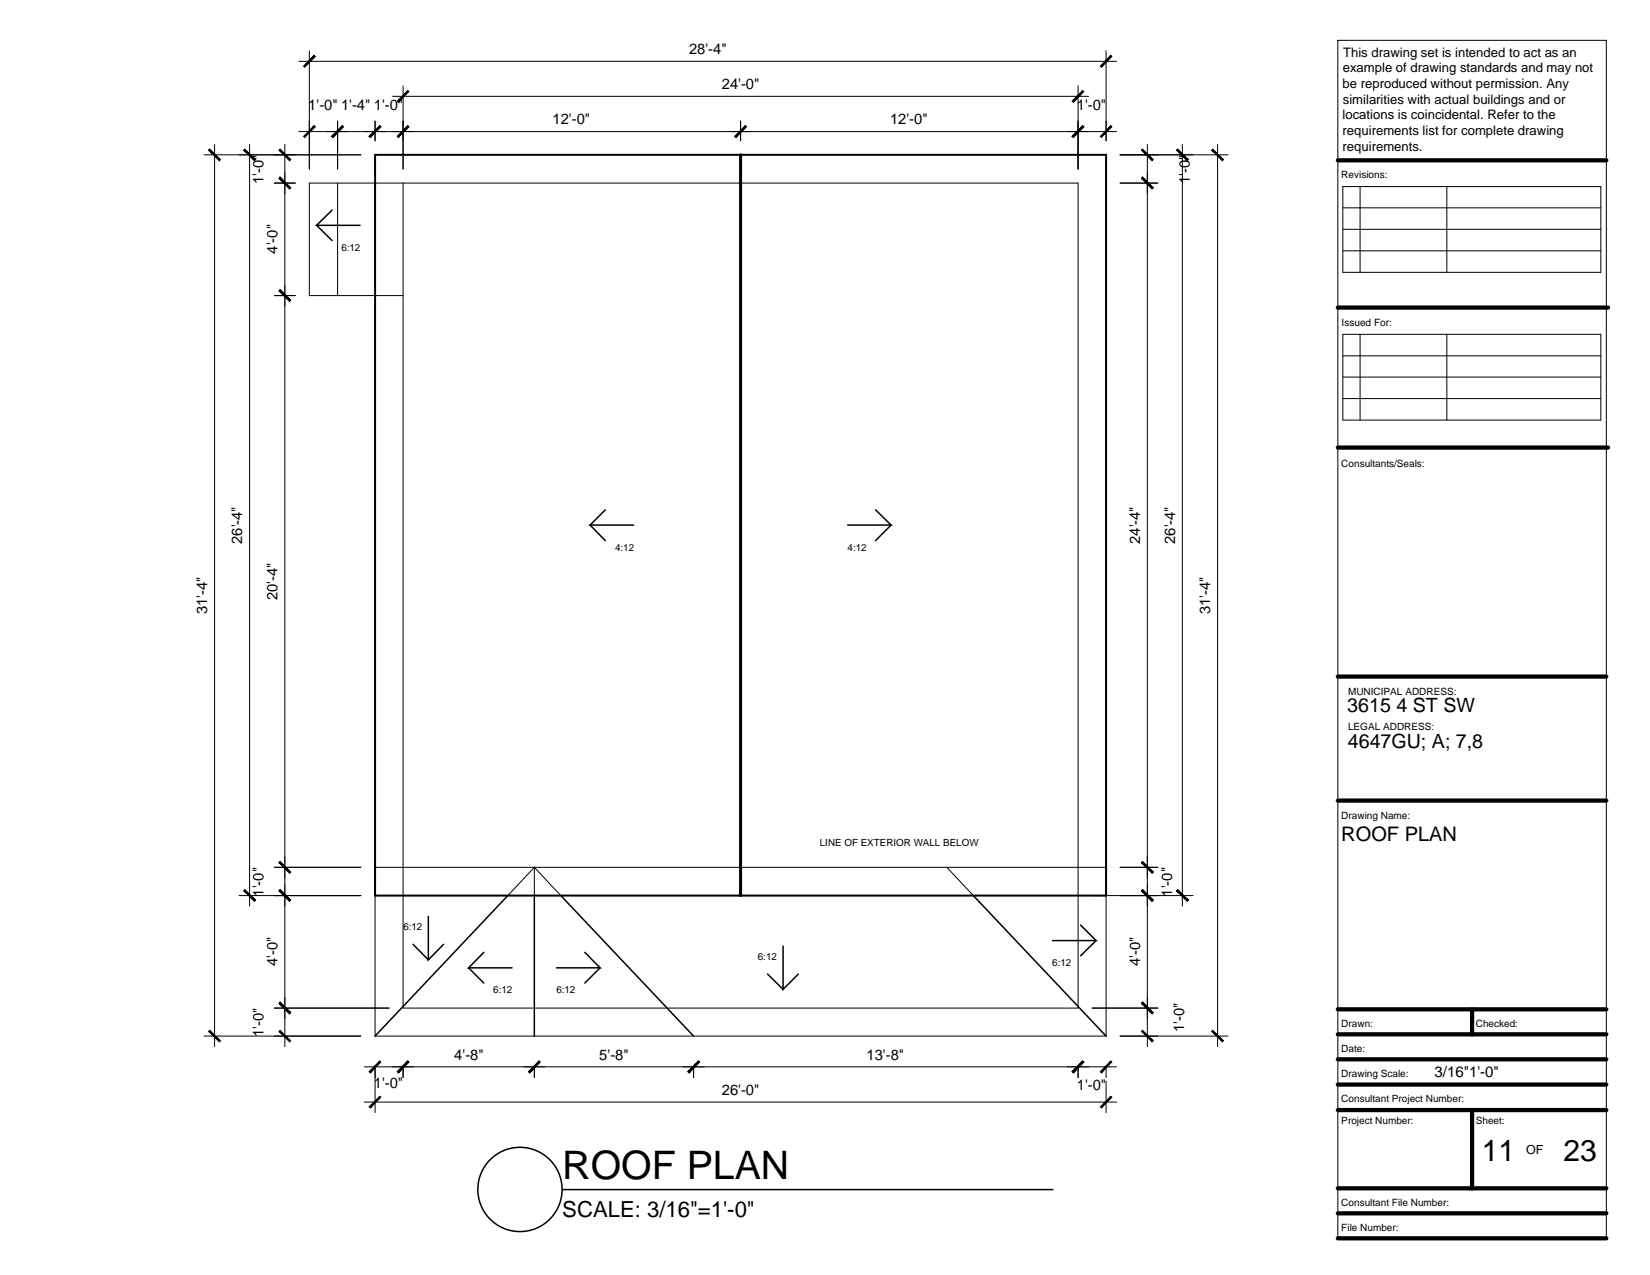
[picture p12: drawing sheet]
<svg xmlns="http://www.w3.org/2000/svg" width="279mm" height="216mm" viewBox="0 0 279 216" stroke-linecap="round" stroke-linejoin="round" font-family="sans-serif">
<!-- layer: Text Titles -->
<g fill="none" stroke="#000" stroke-width=".25">
<path d="M95.2 201.4h83.1"/>
<circle cx="88" cy="201.4" r="7.1"/>
</g>
<!-- layer: Wall Standard -->
<g fill="none" stroke="#000" stroke-width=".17">
<path d="M50.6 10.4h138.5M52.4 8.6v20M66.5 16.3h117.8M68.3 14.5v14.1M182.6 14.5v14.1M187.3 8.6v15.2M34.6 26.2h26.5M36.3 24.4v152.8M42.3 24.4v129M46.5 31h3.5M48.2 24.4v152.8M50.6 22.3h138.5"/>
<path d="M57.2 20.5v8.1M57.2 31v19.1M63.5 31h119.1v139.7h-114.3v-139.7M63.5 20.5v3.3M125.4 20.5v3.3M189.7 31h6.4M189.7 26.2h18.3M194.3 24.4v152.8M200.2 24.4v129M206.2 24.4v152.8M46.5 50.1h3.5M63.5 50.1h4.8"/>
<path d="M40.5 151.7h20.6M46.5 146.9h14.6M63.5 146.9h123.8M90.5 151.7v-4.8l4.5 4.8M90.5 146.9l-4.5 4.8M160.3 146.9l4.5 4.8M184.9 151.7h17.1M189.7 146.9h6.4M34.6 175.4h26.5M46.5 170.7h19.4M184.9 170.7h11.2M189.7 175.4h18.3"/>
<path d="M61.7 180.7h127.4M61.7 186.6h127.4M63.5 180.4v8M68.3 180.4v2.1M90.5 180.4v2.1M117.4 180.4v2.1M182.6 180.4v2.1M187.3 180.4v2.1M187.3 183.1v5.3"/>
</g>
<path d="M63.5 26.2h123.8v125.5h-123.8z" fill="none" stroke="#000" stroke-width=".34"/>
<!-- layer: Structural -->
<path d="M63.5 31h-11.1v19.1h11.1M63.5 146.9v28.5h123.8v-28.5" fill="none" stroke="#000" stroke-width=".17"/>
<!-- layer: Wall Standard -->
<path d="M125.4 26.2v125.5" fill="none" stroke="#000" stroke-width=".51"/>
<path d="M86 151.7l-22.5 23.7M90.5 151.7v23.7M95 151.7l22.4 23.7M164.8 151.7l22.5 23.7" fill="none" stroke="#000" stroke-width=".25"/>
<!-- layer: Text Notes 48 -->
<g fill="none" stroke="#000" stroke-width=".25">
<path d="M53.6 38.2l2.6 2.5M56.2 35.6l-2.6 2.6h7.4M99.9 88.9l2.6 2.6M102.5 86.3l-2.6 2.6h7.4M148.3 86.3l2.6 2.6h-7.4M150.9 88.9l-2.6 2.6M69.9 159.9l2.6 2.6M72.5 155.2v7.3l2.6-2.6M183 156.6l2.6 2.7h-7.4M185.6 159.3l-2.6 2.6M79.3 163.9l2.6 2.6M81.9 161.3l-2.6 2.6h7.4"/>
<path d="M99 161.3l2.6 2.6h-7.4M101.6 163.9l-2.6 2.6M130 164.9l2.6 2.6M132.6 160.2v7.3l2.6-2.6"/>
</g>
<!-- layer: Wall Standard -->
<g fill="#000" stroke="#000" stroke-width=".17">
<path d="M53.2 9.4l-1.6 2 1.8-1.8zM53.2 9.4l-1.6 2-.2-.2z"/>
<path d="M69.1 15.3l-1.6 2 1.7-1.8zM69.1 15.3l-1.6 2-.2-.2z"/>
<path d="M181.5 17.1l.3 .2 1.5-2zM183.3 15.3l.2 .2-1.7 1.8z"/>
<path d="M188.1 9.4l-1.8 1.8 .2 .2zM188.1 9.4l.2 .2-1.8 1.8z"/>
<path d="M35.3 25.4l1.8 1.8 .2-.2zM35.3 25.4l.2-.2 1.8 1.8z"/>
<path d="M41.3 25.4l1.8 1.8 .2-.2zM41.3 25.4l.2-.2 1.8 1.8z"/>
<path d="M47.4 30l-.1 .2 1.9 1.6zM47.3 30.2l1.9 1.6-.2 .2z"/>
<path d="M47.3 25.4l1.7 1.8 .2-.2zM47.3 25.4l.1-.2 1.8 1.8z"/>
<path d="M47.3 30.2l1.7 1.8 .2-.2zM47.4 30l1.8 1.8-1.9-1.6z"/>
<path d="M53.2 21.3l-1.6 2 1.8-1.8zM53.2 21.3l-1.6 2-.2-.2z"/>
<path d="M56.1 23.1l.3 .2 1.6-2zM58 21.3l.1 .2-1.7 1.8z"/>
<path d="M58 21.3l-1.6 2 1.7-1.8zM56.1 23.1l1.9-1.8-1.6 2z"/>
<path d="M62.5 23.1l.2 .2 1.6-2zM64.3 21.3l.2 .2-1.8 1.8z"/>
<path d="M64.3 21.3l-1.6 2 1.8-1.8zM62.5 23.1l1.8-1.8-1.6 2z"/>
<path d="M67.3 23.1l.2 .2 1.6-2zM69.1 21.3l.1 .2-1.7 1.8z"/>
<path d="M69.1 21.3l-1.6 2 1.7-1.8zM69.1 21.3l-1.6 2-.2-.2z"/>
<path d="M124.4 23.1l.2 .2 1.6-2zM126.2 21.3l.2 .2-1.8 1.8z"/>
<path d="M126.2 21.3l-1.6 2 1.8-1.8zM126.2 21.3l-1.6 2-.2-.2z"/>
<path d="M181.5 23.1l.3 .2 1.5-2zM183.3 21.3l.2 .2-1.7 1.8z"/>
<path d="M183.3 21.3l-1.5 2 1.7-1.8zM181.5 23.1l1.8-1.8-1.5 2z"/>
<path d="M186.3 23.1l.2 .2 1.6-2zM188.1 21.3l.2 .2-1.8 1.8z"/>
<path d="M193.5 30l-.2 .2 2 1.6zM193.3 30.2l2 1.6-.2 .2z"/>
<path d="M193.3 25.4l1.8 1.8 .2-.2zM193.3 25.4l.2-.2 1.8 1.8z"/>
<path d="M193.3 30.2l1.8 1.8 .2-.2zM193.5 30l1.8 1.8-2-1.6z"/>
<path d="M199.2 25.4l1.8 1.8 .2-.2zM199.2 25.4l.2-.2 1.8 1.8z"/>
<path d="M205.2 25.4l1.8 1.8 .2-.2zM205.2 25.4l.2-.2 1.8 1.8z"/>
<path d="M47.4 49l-.1 .2 1.9 1.7zM47.3 49.2l1.9 1.7-.2 .1z"/>
<path d="M47.3 49.2l1.7 1.8 .2-.1zM47.4 49l1.8 1.9-1.9-1.7z"/>
<path d="M41.5 150.6l-.2 .2 2 1.6zM41.3 150.8l2 1.6-.2 .2z"/>
<path d="M47.4 145.9l-.1 .2 1.9 1.6zM47.3 146.1l1.9 1.6-.2 .1z"/>
<path d="M47.4 150.6l-.1 .2 1.9 1.6zM47.3 150.8l1.9 1.6-.2 .2z"/>
<path d="M47.3 146.1l1.7 1.7 .2-.1zM47.3 146.1l.1-.2 1.8 1.8z"/>
<path d="M47.3 150.8l1.7 1.8 .2-.2zM47.4 150.6l1.8 1.8-1.9-1.6z"/>
<path d="M193.5 145.9l-.2 .2 2 1.6zM193.3 146.1l2 1.6-.2 .1z"/>
<path d="M193.5 150.6l-.2 .2 2 1.6zM193.3 150.8l2 1.6-.2 .2z"/>
<path d="M193.3 146.1l1.8 1.7 .2-.1zM193.3 146.1l.2-.2 1.8 1.8z"/>
<path d="M193.3 150.8l1.8 1.8 .2-.2zM193.5 150.6l1.8 1.8-2-1.6z"/>
<path d="M199.4 150.6l-.2 .2 2 1.6zM199.2 150.8l2 1.6-.2 .2z"/>
<path d="M35.3 174.6l2 1.6-1.8-1.7zM35.3 174.6l2 1.6-.2 .2z"/>
<path d="M47.4 169.7l-.1 .2 1.9 1.6zM47.3 169.9l1.9 1.6-.2 .2z"/>
<path d="M47.4 174.5l-.1 .1 1.9 1.6zM47.3 174.6l1.9 1.6-.2 .2z"/>
<path d="M47.3 169.9l1.7 1.8 .2-.2zM47.4 169.7l1.8 1.8-1.9-1.6z"/>
<path d="M64.3 179.7l-1.6 2 1.8-1.9zM62.5 181.5l1.8-1.8-1.6 2z"/>
<path d="M69.1 179.7l-1.6 2 1.7-1.9zM69.1 179.7l-1.6 2-.2-.2z"/>
<path d="M91.3 179.7l-1.6 2 1.8-1.9zM91.3 179.7l-1.6 2-.2-.2z"/>
<path d="M118.3 179.7l-1.6 2 1.8-1.9zM116.5 181.5l1.8-1.8-1.6 2z"/>
<path d="M183.3 179.7l-1.5 2 1.7-1.9zM183.3 179.7l-1.5 2-.3-.2z"/>
<path d="M193.5 169.7l-.2 .2 2 1.6zM193.3 169.9l2 1.6-.2 .2z"/>
<path d="M193.5 174.5l-.2 .1 2 1.6zM193.3 174.6l2 1.6-.2 .2z"/>
<path d="M193.3 169.9l1.8 1.8 .2-.2zM193.5 169.7l1.8 1.8-2-1.6z"/>
<path d="M205.4 174.5l-.2 .1 2 1.6zM205.2 174.6l2 1.6-.2 .2z"/>
<path d="M64.3 185.6l-1.6 2 1.8-1.8zM62.5 187.4l1.8-1.8-1.6 2z"/>
<path d="M67.3 181.5l.2 .2 1.6-2zM69.1 179.7l.1 .1-1.7 1.9z"/>
<path d="M89.5 181.5l.2 .2 1.6-2zM91.3 179.7l.2 .1-1.8 1.9z"/>
<path d="M116.5 181.5l.2 .2 1.6-2zM118.3 179.7l.2 .1-1.8 1.9z"/>
<path d="M181.5 181.5l.3 .2 1.5-2zM183.3 179.7l.2 .1-1.7 1.9z"/>
<path d="M186.3 181.5l.2 .2 1.6-2zM188.1 179.7l.2 .1-1.8 1.9z"/>
<path d="M186.3 187.4l.2 .2 1.6-2zM188.1 185.6l.2 .2-1.8 1.8z"/>
</g>
<!-- layer: Tbk-lines -->
<g fill="none" stroke="#000" stroke-width=".72">
<path d="M226.5 27.1h45.5M226.5 52.1h45.8M226.5 75.8h45.8M226.5 114.6h45.5M226.5 135.6h45.5M226.5 170.9h45.5M226.5 175.1h45.5M226.5 179.4h45.5M249.3 170.9v4.2M226.5 188h45.5M226.5 183.7h45.5M249.3 188v13.2"/>
<path d="M226.5 209.7h45.5M226.5 205.5h45.5M226.5 201.2h45.5"/>
</g>
<!-- layer: Tbk-text -->
<path d="M227.4 31.6h43.7v14.5h-43.7zM227.4 38.8h43.7M227.4 35.2h43.7M230.3 31.6v14.5M245 31.6v14.5M227.4 56.6h43.7v14.5h-43.7zM227.4 42.5h43.7M230.3 56.6v14.5M245 56.6v14.5M227.4 67.5h43.7M227.4 63.9h43.7M227.4 60.3h43.7" fill="none" stroke="#000" stroke-width=".17"/>
<!-- layer: Electrical -->
<path d="M226.5 6.8h45.5v202.9h-45.5z" fill="none" stroke="#000" stroke-width=".17"/>
<text font-size="6.7" x="95.2" y="199.6">ROOF PLAN</text>
<g font-size="5.1">
<text x="250.9" y="196.5">11</text>
<text x="264.7" y="196.5">23</text>
</g>
<text font-size="3.7" x="95.2" y="206.1">SCALE: 3/16&quot;=1'-0&quot;</text>
<text font-size="3.4" x="227.1" y="142.3">ROOF PLAN</text>
<g font-size="3.3">
<text x="228.1" y="120.6">3615 4 ST SW</text>
<text x="228.2" y="126.7">4647GU; A; 7,8</text>
</g>
<g font-size="2.5">
<text x="116.7" y="9.2">28'-4&quot;</text>
<text x="122.2" y="15.1">24'-0&quot;</text>
<text x="52.2" y="18.7">1'-0&quot; 1'-4&quot; 1'-0&quot;</text>
<text x="93.6" y="21.1">12'-0&quot;</text>
<text x="150.7" y="21.1">12'-0&quot;</text>
<text x="182.3" y="18.7">1'-0&quot;</text>
<text x="44.6" y="31.2" transform="rotate(-90 44.6 31.2)">1'-0&quot;</text>
<text x="201.5" y="31.2" transform="rotate(-90 201.5 31.2)">1'-0&quot;</text>
<text x="47" y="42.9" transform="rotate(-90 47 42.9)">4'-0&quot;</text>
<text x="41" y="92.1" transform="rotate(-90 41 92.1)">26'-4&quot;</text>
<text x="193.1" y="92.1" transform="rotate(-90 193.1 92.1)">24'-4&quot;</text>
<text x="199" y="92.1" transform="rotate(-90 199 92.1)">26'-4&quot;</text>
<text x="47" y="101.6" transform="rotate(-90 47 101.6)">20'-4&quot;</text>
<text x="35.1" y="104" transform="rotate(-90 35.1 104)">31'-4&quot;</text>
<text x="204.9" y="104" transform="rotate(-90 204.9 104)">31'-4&quot;</text>
<text x="44.6" y="151.8" transform="rotate(-90 44.6 151.8)">1'-0&quot;</text>
<text x="198.5" y="151.8" transform="rotate(-90 198.5 151.8)">1'-0&quot;</text>
<text x="47" y="163.6" transform="rotate(-90 47 163.6)">4'-0&quot;</text>
<text x="193.1" y="163.6" transform="rotate(-90 193.1 163.6)">4'-0&quot;</text>
<text x="44.6" y="175.6" transform="rotate(-90 44.6 175.6)">1'-0&quot;</text>
<text x="76.9" y="179.4">4'-8&quot;</text>
<text x="101.5" y="179.4">5'-8&quot;</text>
<text x="146.7" y="179.4">13'-8&quot;</text>
<text x="200.5" y="174.7" transform="rotate(-90 200.5 174.7)">1'-0&quot;</text>
<text x="63.3" y="184.2">1'-0&quot;</text>
<text x="122.2" y="185.4">26'-0&quot;</text>
<text x="182.3" y="184.5">1'-0&quot;</text>
<text x="242.9" y="182.4">3/16&quot;1'-0&quot;</text>
</g>
<g font-size="2.2">
<text x="227.4" y="9.6">This drawing set is intended to act as an</text>
<text x="227.3" y="14.9">be reproduced without permission. Any</text>
<text x="227.4" y="12.2">example of drawing standards and may not</text>
<text x="227.4" y="17.5">similarities with actual buildings and or</text>
<text x="227.3" y="20.2">locations is coincidental. Refer to the</text>
<text x="227.3" y="22.9">requirements list for complete drawing</text>
<text x="227.3" y="25.5">requirements.</text>
</g>
<text font-size="2.1" x="258.4" y="195.5">OF</text>
<g font-size="1.7">
<text x="227.1" y="30.2">Revisions:</text>
<text x="57.8" y="42.5">6:12</text>
<text x="227.2" y="55.1">Issued For:</text>
<text x="227.1" y="79.1">Consultants/Seals:</text>
<text x="104.2" y="93.3">4:12</text>
<text x="143.5" y="93.3">4:12</text>
<text x="228.3" y="117.7">MUNICIPAL ADDRESS:</text>
<text x="228.3" y="123.6">LEGAL ADDRESS:</text>
<text x="138.8" y="143.2">LINE OF EXTERIOR WALL BELOW</text>
<text x="227.1" y="138.7">Drawing Name:</text>
<text x="68.3" y="157.5">6:12</text>
<text x="128.3" y="162.6">6:12</text>
<text x="178.2" y="163.6">6:12</text>
<text x="83.5" y="168.2">6:12</text>
<text x="94.2" y="168.2">6:12</text>
<text x="227.1" y="173.9">Drawn:</text>
<text x="249.9" y="173.9">Checked:</text>
<text x="227.1" y="178.2">Date:</text>
<text x="227.1" y="182.4">Drawing Scale:</text>
<text x="227.1" y="190.4">Project Number:</text>
<text x="227.1" y="186.7">Consultant Project Number:</text>
<text x="249.9" y="190.4">Sheet:</text>
<text x="227.1" y="208.5">File Number:</text>
<text x="227.1" y="204.3">Consultant File Number:</text>
</g>
</svg>
